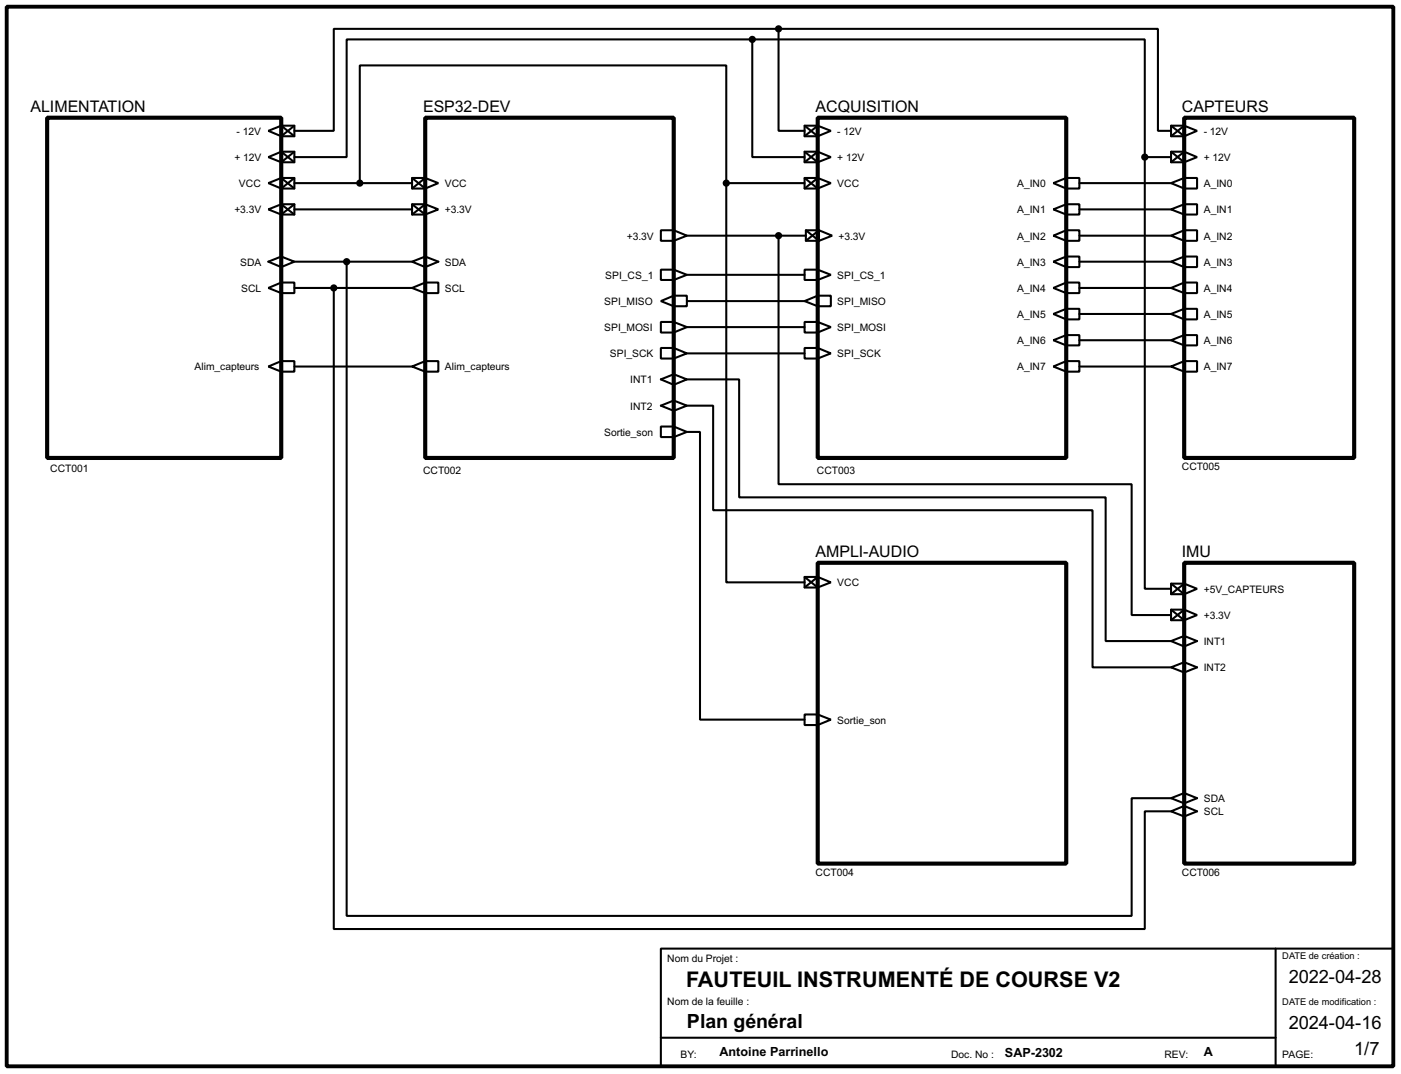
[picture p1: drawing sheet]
<svg xmlns="http://www.w3.org/2000/svg" width="272mm" height="208mm" viewBox="0 0 272 208" stroke-linecap="round" stroke-linejoin="round" font-family="sans-serif">
<g fill="none" stroke="#000" stroke-width=".4">
<path d="M146.1 7.7h-78.8v22.8h-10.1M146.1 7.7v22.8h10.1M146.1 7.7h76.2v22.8M151.2 5.6h-86.4v19.8h-7.6M151.2 5.6h73.6v19.8h2.6M151.2 5.6v19.8h5M52.1 25.4l2.5-1h2.6v2.1h-2.6zM52.1 35.6l2.5-1h2.6v2h-2.6zM52.1 30.5l2.5-1h2.6v2h-2.6zM57.2 35.6h22.8M57.2 24.4l-2.6 2.1v-2.1l2.6 2.1M57.2 29.5l-2.6 2v-2l2.6 2"/>
<path d="M57.2 34.6l-2.6 2v-2l2.6 2M57.2 39.7l-2.6 2v-2l2.6 2M69.9 35.6v-22.9h71.1v22.9M80 39.7h2.6l2.5 1-2.5 1h-2.6zM80 34.6h2.6l2.5 1-2.5 1h-2.6zM80 34.6l2.6 2v-2l-2.6 2M80 39.7l2.6 2v-2l-2.6 2M141 35.6v77.5h15.2M141 35.6h15.2M156.2 24.4h2.6l2.5 1-2.5 1.1h-2.6zM156.2 29.5h2.6l2.5 1-2.5 1h-2.6zM156.2 34.6h2.6l2.5 1-2.5 1h-2.6z"/>
<path d="M156.2 24.4l2.6 2.1v-2.1l-2.6 2.1M156.2 29.5l2.6 2v-2l-2.6 2M156.2 34.6l2.6 2v-2l-2.6 2M204.5 35.6l2.5-1h2.6v2h-2.6zM207 34.6v2M207 39.7v2M209.6 35.6h17.8M222.3 30.5v83.8h5.1M222.3 30.5h5.1M227.4 24.4h2.5l2.5 1-2.5 1.1h-2.5zM227.4 29.5h2.5l2.5 1-2.5 1h-2.5zM227.4 35.6l2.5-1h2.5v2h-2.5z"/>
<path d="M227.4 24.4l2.5 2.1v-2.1l-2.5 2.1M227.4 29.5l2.5 2v-2l-2.5 2M229.9 34.6v2M229.9 39.7v2M52.1 55.9l2.5-1h2.6v2h-2.6zM52.1 40.7l2.5-1h2.6v2h-2.6zM54.6 49.8l2.6 1-2.6 1.1zM54.6 54.9v2M54.6 49.8l-2.5 1 2.5 1.1M57.2 40.7h22.8M57.2 50.8h22.8M57.2 55.9h22.8"/>
<path d="M64.8 55.9v124.5h157.5v-22.9h5.1M67.3 50.8v127h152.4v-22.8h7.7M80 50.8l2.6-1v2.1zM80 55.9l2.6-1h2.5v2h-2.5zM82.6 54.9v2M82.6 49.8l2.5 1-2.5 1.1M128.3 44.7h2.5l2.6 1.1-2.6 1h-2.5zM128.3 58.5l2.5-1.1h2.6v2.1h-2.6zM128.3 52.4h2.5l2.6 1-2.6 1h-2.5zM130.8 44.7v2.1M130.8 52.4v2M130.8 57.4v2.1"/>
<path d="M133.4 58.5h22.8M133.4 53.4h22.8M133.4 45.8h23.1M151.2 45.8v48.2h68.5v25.4h7.7M156.2 58.5l2.6-1.1h2.5v2.1h-2.5zM156.2 52.4h2.6l2.5 1-2.5 1h-2.6zM156.5 44.7h2.5l2.6 1.1-2.6 1h-2.5zM156.5 44.7l2.5 2.1v-2.1l-2.5 2.1M158.8 52.4v2M158.8 57.4v2.1M204.5 40.7l2.5-1h2.6v2h-2.6zM204.5 45.8l2.5-1.1h2.6v2.1h-2.6z"/>
<path d="M204.5 50.8l2.5-1h2.6v2.1h-2.6zM204.5 55.9l2.5-1h2.6v2h-2.6zM207 44.7v2.1M207 49.8v2.1M207 54.9v2M207 60v2M209.6 40.7h17.8M209.6 45.8h17.8M209.6 50.8h17.8M209.6 55.9h17.8M227.4 40.7l2.5-1h2.5v2h-2.5zM227.4 45.8l2.5-1.1h2.5v2.1h-2.5z"/>
<path d="M227.4 50.8l2.5-1h2.5v2.1h-2.5zM227.4 55.9l2.5-1h2.5v2h-2.5zM229.9 44.7v2.1M229.9 49.8v2.1M229.9 54.9v2M229.9 60v2M52.1 71.2l2.5-1.1h2.6v2.1h-2.6zM54.6 70.1v2.1M57.2 71.2h22.8M80 71.2l2.6-1.1h2.5v2.1h-2.5zM82.6 70.1v2.1M128.3 67.6h2.5l2.6 1-2.6 1h-2.5z"/>
<path d="M128.3 62.5h2.5l2.6 1-2.6 1.1h-2.5zM130.8 72.7l2.6 1-2.6 1zM130.8 77.8l2.6 1-2.6 1zM130.8 62.5v2.1M130.8 67.6v2M130.8 72.7l-2.5 1 2.5 1M130.8 77.8l-2.5 1 2.5 1M133.4 73.7h10.1v22.9h71.2v27.9h12.7M133.4 78.8h5.1v20.3h73.6v30.5h15.3M133.4 63.5h22.8M133.4 68.6h22.8M156.2 62.5h2.6l2.5 1-2.5 1.1h-2.6z"/>
<path d="M156.2 67.6h2.6l2.5 1-2.5 1h-2.6zM158.8 62.5v2.1M158.8 67.6v2M204.5 61l2.5-1h2.6v2h-2.6zM204.5 66.1l2.5-1h2.6v2h-2.6zM204.5 71.2l2.5-1.1h2.6v2.1h-2.6zM207 65.1v2M207 70.1v2.1M209.6 71.2h17.8M209.6 61h17.8M209.6 66.1h17.8M227.4 61l2.5-1h2.5v2h-2.5z"/>
<path d="M227.4 66.1l2.5-1h2.5v2h-2.5zM227.4 71.2l2.5-1.1h2.5v2.1h-2.5zM229.9 65.1v2M229.9 70.1v2.1M128.3 82.8h2.5l2.6 1.1-2.6 1h-2.5zM130.8 82.8v2.1M133.4 83.9h2.5v55.8h20.3M156.2 112h2.6l2.5 1.1-2.5 1h-2.6zM156.2 112l2.6 2.1v-2.1l-2.6 2.1M227.4 113.3h2.5l2.5 1-2.5 1.1h-2.5zM227.4 118.4h2.5l2.5 1-2.5 1h-2.5zM227.4 113.3l2.5 2.1v-2.1l-2.5 2.1"/>
<path d="M227.4 118.4l2.5 2v-2l-2.5 2M156.2 138.7h2.6l2.5 1-2.5 1.1h-2.6zM158.8 138.7v2.1M227.4 124.5l2.5-1v2zM227.4 129.6l2.5-1v2zM229.9 123.5l2.5 1-2.5 1M229.9 128.6l2.5 1-2.5 1M227.4 155l2.5-1v2zM227.4 157.5l2.5-1v2zM229.9 154l2.5 1-2.5 1M229.9 156.5l2.5 1-2.5 1M128.3 184.2h142.2v22.8h-142.2z"/>
<path d="M247.7 184.2v22.8M128.3 201.5h119.4"/>
</g>
<path d="M9.2 22.9h45.4v66h-45.4zM82.6 22.9h48.2v66h-48.2zM158.8 22.9h48.2v66h-48.2zM229.9 22.9h33v66h-33zM158.8 109.3h48.2v58.4h-48.2zM229.9 109.3h33v58.4h-33z" fill="none" stroke="#000" stroke-width=".8"/>
<g fill="#000" stroke="#000" stroke-width=".4">
<circle cx="146" cy="7.7" r=".5"/>
<circle cx="151.1" cy="5.6" r=".5"/>
<circle cx="69.8" cy="35.6" r=".5"/>
<circle cx="141" cy="35.6" r=".5"/>
<circle cx="222.2" cy="30.5" r=".5"/>
<circle cx="64.8" cy="55.9" r=".5"/>
<circle cx="67.3" cy="50.8" r=".5"/>
<circle cx="151.1" cy="45.8" r=".5"/>
</g>
<path d="M1.3 1.3h269.2v205.7h-269.2z" fill="none" stroke="#000" stroke-width=".75"/>
<text font-size="4.2" x="133.2" y="191.7">FAUTEUIL INSTRUMENTÉ DE COURSE V2</text>
<text font-size="3.8" x="133.4" y="199.5">Plan général</text>
<g font-size="3.6">
<text x="250.2" y="190.9">2022-04-28</text>
<text x="250.2" y="199.8">2024-04-16</text>
<text x="262.9" y="204.9">1/7</text>
</g>
<g font-size="3.1">
<text x="6" y="21.8">ALIMENTATION</text>
<text x="82.2" y="21.8">ESP32-DEV</text>
<text x="158.4" y="21.8">ACQUISITION</text>
<text x="229.5" y="21.8">CAPTEURS</text>
<text x="158.4" y="108.1">AMPLI-AUDIO</text>
<text x="229.5" y="108.1">IMU</text>
</g>
<g font-size="2.5">
<text x="139.7" y="205.1">Antoine Parrinello</text>
<text x="195.1" y="205.2">SAP-2302</text>
<text x="233.7" y="205.1">A</text>
</g>
<g font-size="2">
<text x="45.9" y="26.2">- 12V</text>
<text x="162.6" y="26.2">- 12V</text>
<text x="233.7" y="26.2">- 12V</text>
<text x="45.5" y="31.3">+ 12V</text>
<text x="162.6" y="31.3">+ 12V</text>
<text x="233.7" y="31.3">+ 12V</text>
<text x="45.5" y="41.4">+3.3V</text>
<text x="46.4" y="36.3">VCC</text>
<text x="86.4" y="41.4">+3.3V</text>
<text x="86.4" y="36.3">VCC</text>
<text x="162.6" y="36.3">VCC</text>
<text x="197.5" y="36.3">A_IN0</text>
<text x="197.5" y="41.4">A_IN1</text>
<text x="233.7" y="36.3">A_IN0</text>
<text x="233.7" y="41.4">A_IN1</text>
<text x="121.7" y="46.5">+3.3V</text>
<text x="162.8" y="46.5">+3.3V</text>
<text x="197.5" y="46.5">A_IN2</text>
<text x="233.7" y="46.5">A_IN2</text>
<text x="46.6" y="51.6">SDA</text>
<text x="86.4" y="51.6">SDA</text>
<text x="197.5" y="51.6">A_IN3</text>
<text x="233.7" y="51.6">A_IN3</text>
<text x="46.8" y="56.7">SCL</text>
<text x="86.4" y="56.7">SCL</text>
<text x="117.3" y="59.2">SPI_MISO</text>
<text x="117.5" y="54.1">SPI_CS_1</text>
<text x="162.6" y="59.2">SPI_MISO</text>
<text x="162.6" y="54.1">SPI_CS_1</text>
<text x="197.5" y="56.7">A_IN4</text>
<text x="233.7" y="56.7">A_IN4</text>
<text x="117.3" y="64.3">SPI_MOSI</text>
<text x="162.6" y="64.3">SPI_MOSI</text>
<text x="197.5" y="61.7">A_IN5</text>
<text x="233.7" y="61.7">A_IN5</text>
<text x="37.8" y="71.9">Alim_capteurs</text>
<text x="86.4" y="71.9">Alim_capteurs</text>
<text x="118.4" y="69.4">SPI_SCK</text>
<text x="162.6" y="69.4">SPI_SCK</text>
<text x="197.5" y="66.8">A_IN6</text>
<text x="197.5" y="71.9">A_IN7</text>
<text x="233.7" y="66.8">A_IN6</text>
<text x="233.7" y="71.9">A_IN7</text>
<text x="122.4" y="74.4">INT1</text>
<text x="122.4" y="79.5">INT2</text>
<text x="117.3" y="84.6">Sortie_son</text>
<text x="9.8" y="91.5">CCT001</text>
<text x="82.2" y="92.1">CCT002</text>
<text x="158.6" y="92.1">CCT003</text>
<text x="229.5" y="91.3">CCT005</text>
<text x="162.6" y="113.8">VCC</text>
<text x="233.7" y="115.1">+5V_CAPTEURS</text>
<text x="233.7" y="120.2">+3.3V</text>
<text x="233.7" y="125.2">INT1</text>
<text x="233.7" y="130.3">INT2</text>
<text x="162.6" y="140.5">Sortie_son</text>
<text x="233.7" y="155.7">SDA</text>
<text x="233.7" y="158.3">SCL</text>
<text x="158.4" y="170">CCT004</text>
<text x="229.5" y="170">CCT006</text>
<text x="129.6" y="186.8">Nom du Projet :</text>
<text x="129.6" y="195.2">Nom de la feuille :</text>
<text x="132.1" y="205.3">BY:</text>
<text x="184.7" y="205.4">Doc. No :</text>
<text x="226.1" y="205.3">REV:</text>
<text x="249" y="205.3">PAGE:</text>
</g>
<g font-size="1.8">
<text x="249" y="186.3">DATE de création :</text>
<text x="249" y="195.2">DATE de modification :</text>
</g>
</svg>
